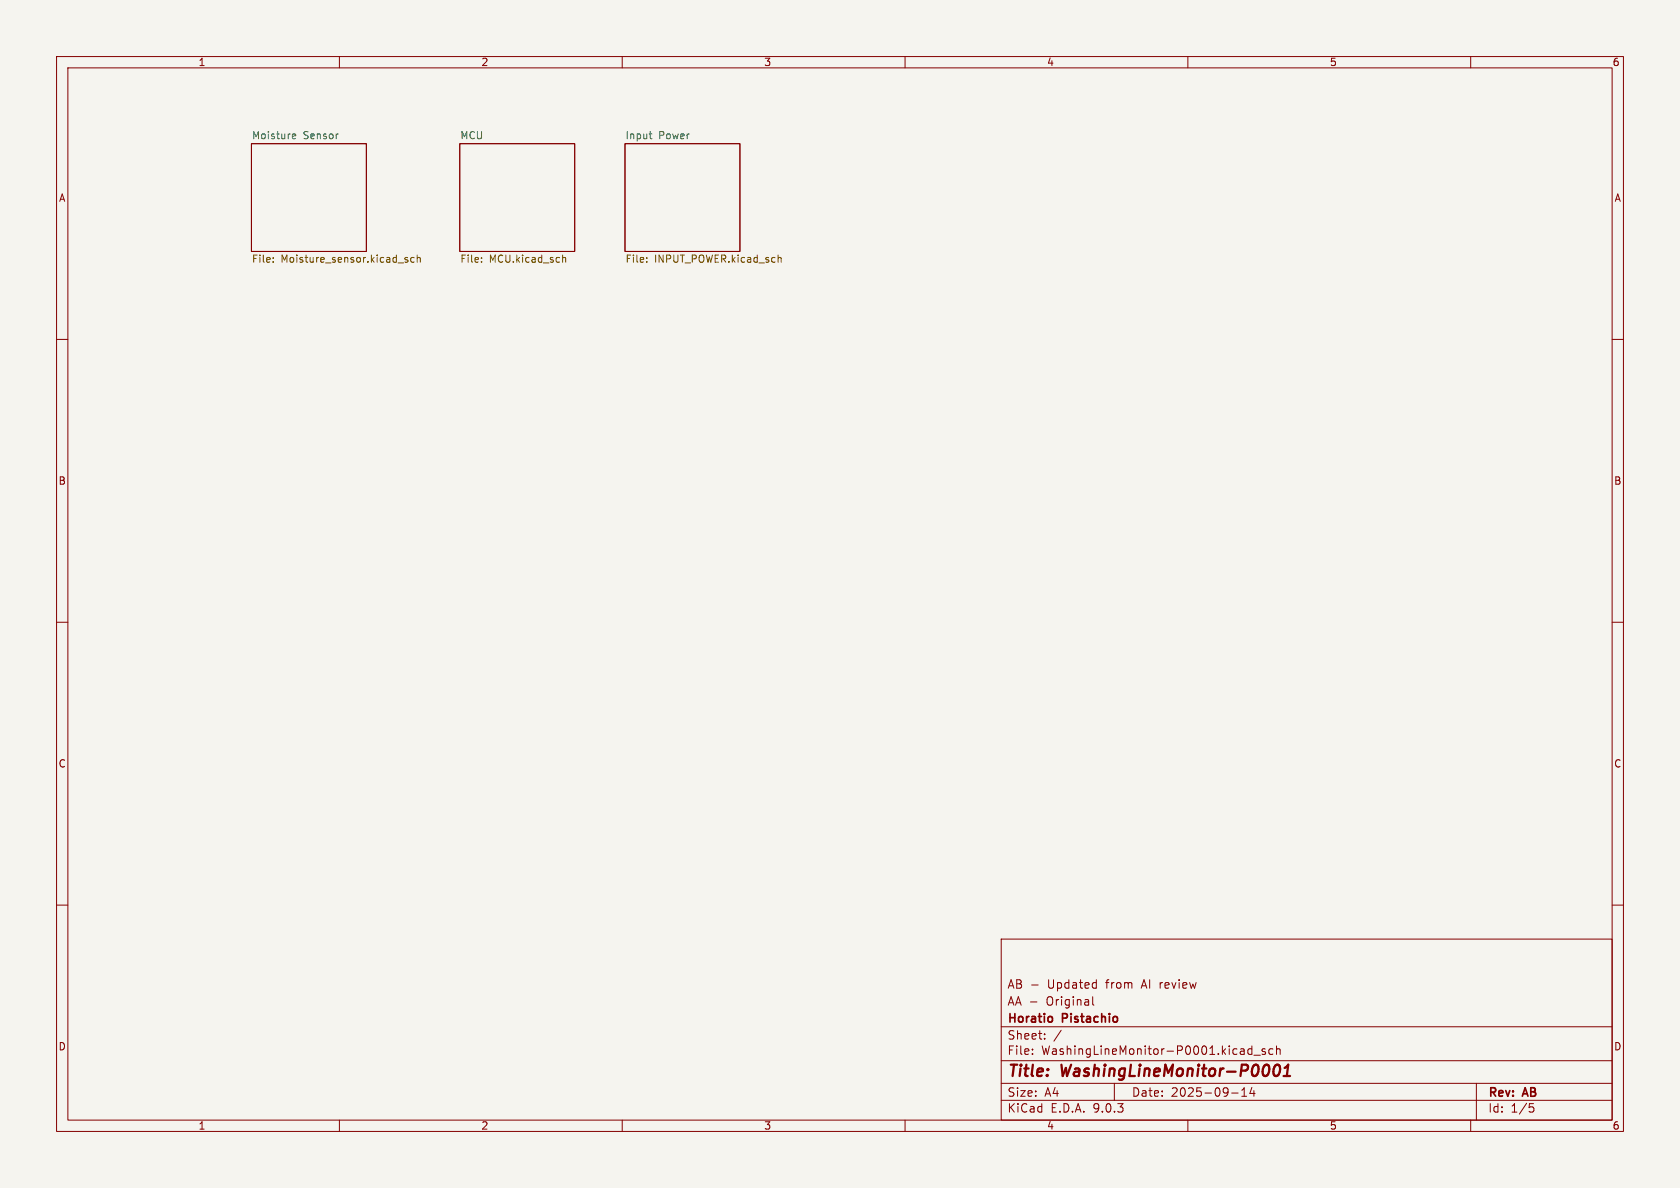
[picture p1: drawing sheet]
<svg xmlns="http://www.w3.org/2000/svg" width="297mm" height="210mm" viewBox="0 0 297 210" stroke-linecap="round" stroke-linejoin="round" font-family="sans-serif">
<path d="M0 0h297v210h-297z" fill="#f5f4ef" stroke="#f5f4ef" stroke-width=".18"/>
<g fill="none" stroke="#840000" stroke-width=".18">
<path d="M10 10h277v190h-277zM12 12h273v186h-273zM60 10v2M110 10v2M160 10v2M210 10v2M260 10v2M44.4 25.4h20.4v19.1h-20.4zM81.3 25.4h20.3v19.1h-20.3zM110.5 25.4h20.3v19.1h-20.3zM10 60h2M285 60h2"/>
<path d="M10 110h2M285 110h2M10 160h2M177 166h108v32h-108zM182.2 177.1h1.1M182.4 174.1h1.1M193.2 176.2v1.3l.2 .2M193.7 173.7l.1 .1M193.8 173.2v1.5M193.8 174.6l-.1 .1M285 160h2M60 198v2"/>
<path d="M110 198v2M160 198v2M177 194.5h108M177 191.5h108M177 187.5h108M177 181.5h108M182.5 186.3v.1M182.5 185.5v.1M184.7 183.6v.1M184.7 182.8v.1M187.6 182.1l-1.3 2M197 191.5v3"/>
<path d="M210 198v2M217.7 193.2h1.2M219.5 193.8h.9M219.5 192.7l.5-.4v1.5M221.3 184.9v1.5M221.3 185.5l-.4-.1-.3 .3v.4l.1 .2h.6M221.3 192.2l-.3 1.1h.9M221.7 186.5h1.1M221.7 192.8v1M223.7 185.5l-.4-.1-.2 .2 .1 .2 .5 .2v.3h-.6M225 185.5l-.4-.1-.3 .3v.4l.2 .2h.5M225.7 185.5l.2-.1 .3 .1 .1 .9"/>
<path d="M225.7 184.9v1.5M260 198v2M261 191.5v6.5M270.4 195.1h.7M270.5 195.7h.4l.3 .3-.2 .5-.5 .1"/>
</g>
<path d="M225.4 188.4a.46 .46 0 0 1 .5-.2 .46 .46 0 0 1 .4 .4 1.15 1.15 0 0 1-.8 1.6l-.2-.1a1.54 1.54 0 0 1 .1-1.7zM226.9 190.2h1.2M227.1 188.8l.6-.6-.2 2" fill="none" stroke="#840000" stroke-width=".4"/>
<path d="M185.9 179.8l.2 .2v.4l-.2 .2" fill="none" stroke="#840000" stroke-width=".3"/>
<path d="M51.7 24.5h.5M51.7 23.7h.4l.2 .3-.6 .1M114.8 23.7h.4M115 24.5h.2" fill="none" stroke="#006464" stroke-width=".18"/>
<g fill="none" stroke="#725600" stroke-width=".18">
<path d="M48.3 46.2v.2M48.3 45.6v.1M71.6 45.8l.5 .3-.2 .3-.3-.1M72.1 45.6l-.3-.1-.2 .2M73.2 45.6l-.3-.1-.3 .3 .1 .5h.5M73.8 45.6l.1-.1 .3 .1 .1 .8M73.8 45.1v1.3M85.1 46.2v.2M85.1 45.6v.1M99.5 45.6l.1-.1 .3 .1 .1 .8M99.5 45.1v1.3M114.3 46.2v.2"/>
<path d="M114.3 45.6v.1M137.6 45.6l.1-.1 .3 .1 .1 .8M137.6 45.1v1.3"/>
</g>
<g font-size="2.8" fill="#840000">
<text x="178" y="190.9">Title:</text>
<text x="187.7" y="190.9">WashingLineMonitor-P0001</text>
</g>
<g font-size="2.1" fill="#840000">
<text x="178" y="178">AA -</text>
<text x="178" y="175">AB -</text>
<text x="185" y="178">Original</text>
<text x="185.2" y="175">Updated</text>
<text x="195.7" y="175">from</text>
<text x="202.1" y="175">AI review</text>
<text x="178" y="184">Sheet:</text>
<text x="178" y="181.2">Horatio</text>
<text x="187.9" y="181.2">Pistachio</text>
<text x="178" y="186.7">File:</text>
<text x="184.1" y="186.7">WashingLineMonitor-P0001.kicad_sch</text>
<text x="178" y="196.9">KiCad</text>
<text x="178" y="194.1">Size:</text>
<text x="184.7" y="194.1">A4</text>
<text x="185.7" y="196.9">E.D.A.</text>
<text x="193.3" y="196.9">9.0.3</text>
<text x="200" y="194.1">Date:</text>
<text x="207" y="194.1">2025-09-14</text>
<text x="263" y="194.3">Rev:</text>
<text x="263" y="196.9">Id:</text>
<text x="267.1" y="196.9">1/5</text>
<text x="269.4" y="194.3">AB</text>
</g>
<g font-size="1.8" fill="#840000">
<text x="35" y="11.9">1</text>
<text x="85" y="11.9">2</text>
<text x="135" y="11.9">3</text>
<text x="185" y="11.9">4</text>
<text x="235" y="11.9">5</text>
<text x="285" y="11.9">6</text>
<text x="10.3" y="35.9">A</text>
<text x="285.3" y="35.9">A</text>
<text x="10.3" y="85.9">B</text>
<text x="285.3" y="85.9">B</text>
<text x="10.3" y="135.9">C</text>
<text x="285.3" y="135.9">C</text>
<text x="10.3" y="185.9">D</text>
<text x="285.3" y="185.9">D</text>
<text x="35" y="199.9">1</text>
<text x="85" y="199.9">2</text>
<text x="135" y="199.9">3</text>
<text x="185" y="199.9">4</text>
<text x="235" y="199.9">5</text>
<text x="285" y="199.9">6</text>
</g>
<g font-size="1.8" fill="#006464">
<text x="44.4" y="24.7">Moisture</text>
<text x="53.6" y="24.7">Sensor</text>
<text x="81.3" y="24.7">MCU</text>
<text x="110.5" y="24.7">Input</text>
<text x="116.4" y="24.7">Power</text>
</g>
<g font-size="1.8" fill="#725600">
<text x="44.4" y="46.8">File:</text>
<text x="49.7" y="46.8">Moisture_sensor.kicad_sch</text>
<text x="81.3" y="46.8">File:</text>
<text x="86.5" y="46.8">MCU.kicad_sch</text>
<text x="110.5" y="46.8">File:</text>
<text x="115.7" y="46.8">INPUT_POWER.kicad_sch</text>
</g>
</svg>
